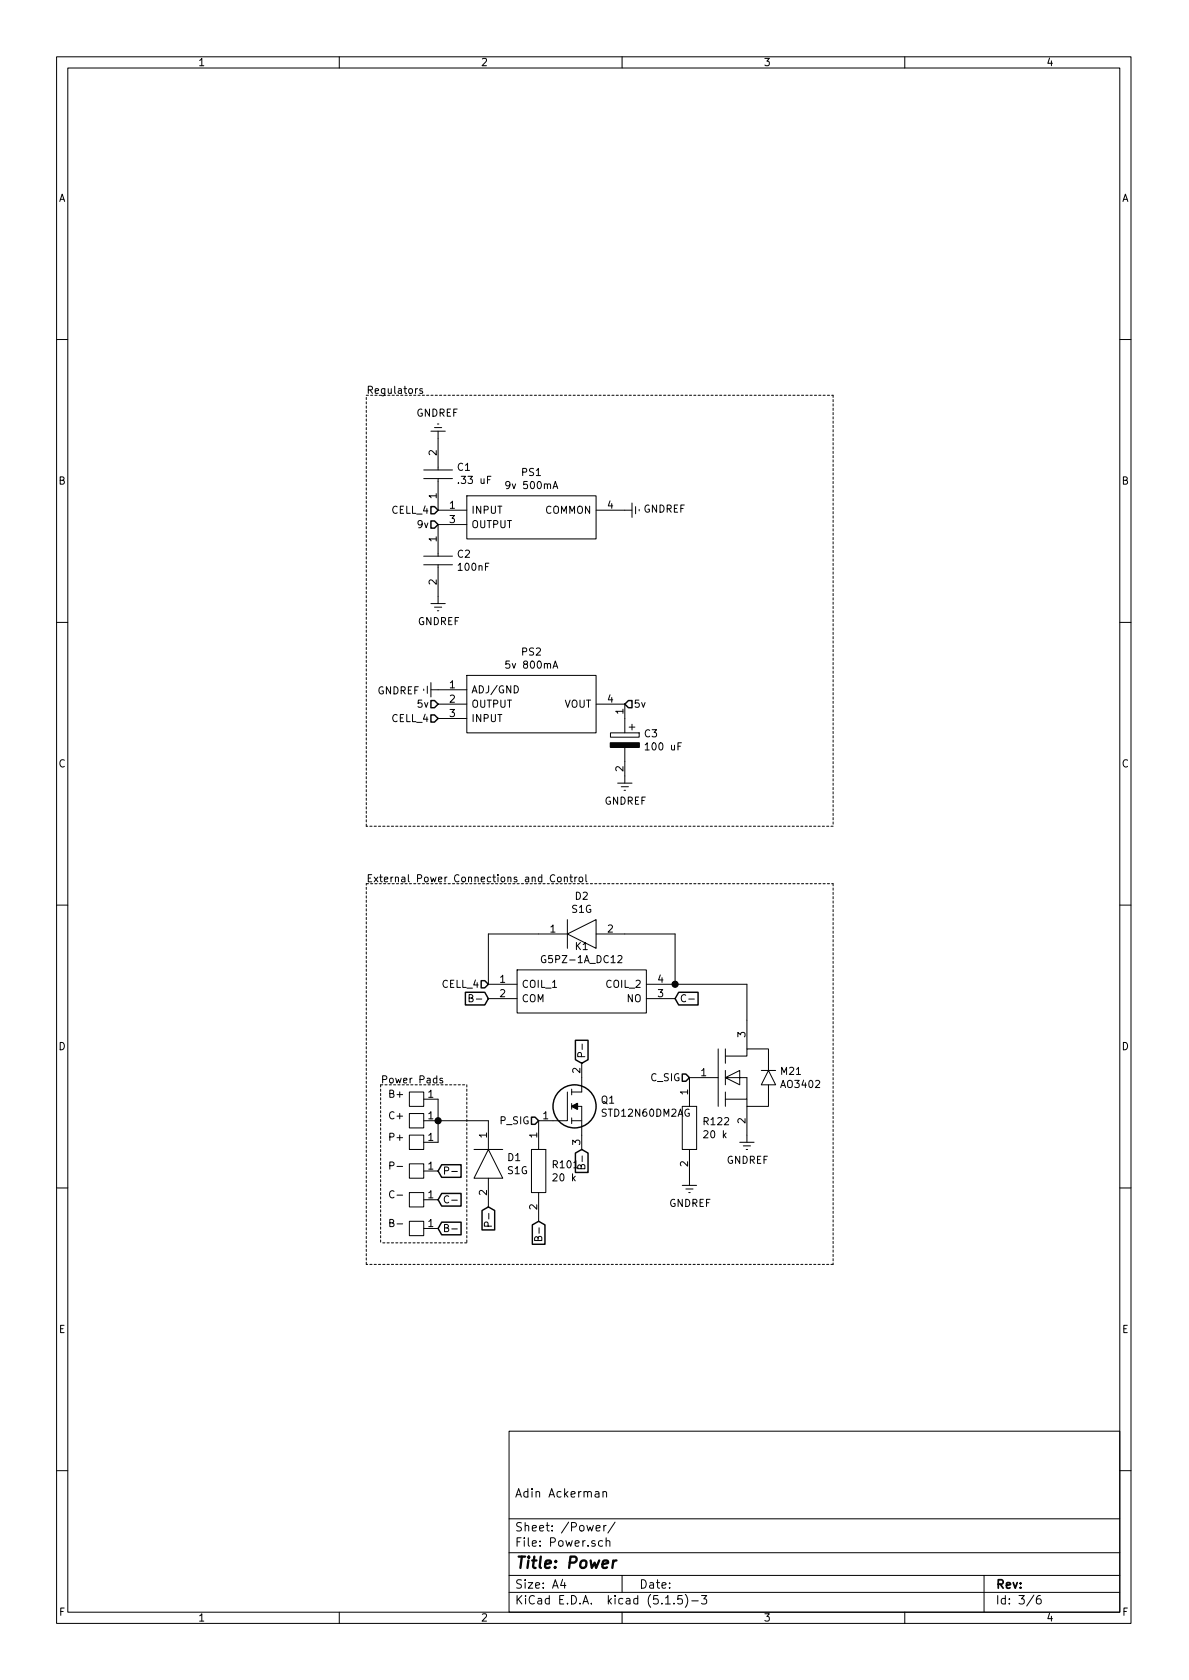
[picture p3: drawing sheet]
<svg xmlns="http://www.w3.org/2000/svg" width="210mm" height="297mm" viewBox="0 0 210 297" stroke-linecap="round" stroke-linejoin="round" font-family="sans-serif">
<g fill="none" stroke="#000" stroke-width=".18">
<path d="M10 10h190v277h-190zM12 12h186v273.1h-186zM60 10v2M110 10v2M160 10v2M10 60h2M74.7 68.8l-.3-.1-.2 .2 .1 .2 .4 .1v.3h-.5M76.2 76.2h2.5M76.8 75.6h1.3M77.3 75h.3M77.5 76.2v6.9M198 60h2"/>
<path d="M74.9 98.3h5.1M74.9 99.9h5.1M74.9 84.6h5.1M74.9 83.1h5.1M77.5 84.6v5.6h5M77.5 99.9v6.8M82.5 87.7h22.9v7.6h-22.9zM82.5 92.7h-5v5.6M97.8 86.4l.4-1.3 .4 1.3M97.9 86h.6M105.4 90.2h6.4M111.8 88.9v2.6"/>
<path d="M112.4 89.6v1.2M113 90.1v.2M10 110h2M76.2 106.7h2.5M76.8 107.4h1.3M77.3 108h.3M82.5 119.4h22.9v10.2h-22.9zM97.8 118.1l.4-1.2 .4 1.2M97.9 117.8h.6M198 110h2M74.9 121.8v.3M75.6 121.3v1.3"/>
<path d="M76.2 122h6.3M76.2 120.7v2.5M77.5 124.5h5M77.5 127h5M90.9 121.2a.64 .64 0 0 1 .8 .7 .64 .64 0 0 1-.8 .6zM105.4 124.5h5.1v5.1M107.9 129.6h5.1v.7h-5.1zM109.2 138.5h2.6M109.9 139.1h1.2M110.4 139.7h.2M110.5 132.1v6.4M111.3 128.6h1"/>
<path d="M111.8 128.1v1M98.1 154.8a.6 .6 0 0 0-.9 .4 .6 .6 0 0 0 .6 .7l.3-.1M98.6 155.2l.2-.1 .4 .1v.5l-.1 .2h-.3l-.2-.1zM99.8 155.2l.2-.1h.3v.8M99.8 155.1v.8M100.8 155.1h.4M100.9 154.6v1.1l.3 .2M101.7 155.1v.8M102 155.1l-.3 .2M102.4 155.2l.2-.1 .4 .1v.5l-.1 .2h-.3l-.2-.1zM103.6 154.6v1.1l.2 .2M10 160h2"/>
<path d="M83 176.5l.5-.1 .1-.2-.1-.2-.5-.1v1.2h.4l.2-.1 .1-.3-.3-.2M84.2 176.6h1M86.4 176.6h5M91.4 171.5h22.9v7.6h-22.9zM96.4 169a.59 .59 0 0 0-.7 .6 .59 .59 0 0 0 .7 .6l.1-.5h-.2M100.3 165.1l5.1-2.5v5.1zM100.3 162.6v5.1M100.3 165.1h-13.9v8.9h5M105.4 165.1h14v8.9M109.3 169.1l.5-.2 .2 .4-.1 .2-.7 .7h.8M114.3 174h17.8v11.5M114.3 176.6h5.1"/>
<path d="M121.3 176a.6 .6 0 0 0-.9 .4 .6 .6 0 0 0 .6 .7l.3-.1M121.8 176.6h1M198 160h2M72.4 193.1h2.5v2.5h-2.5zM72.4 196.9h2.5v2.5h-2.5zM74.9 198.2h11.5v5M74.9 194.3h2.6v7.7h-2.6M78.3 190.7l-.3-.1-.2 .2v.2l.5 .1v.3h-.5M100.3 193.1v5.1h-5.1v5M101.1 198.2h1.8M101.1 192.6v1M101.1 195.1v1"/>
<path d="M101.1 197.6v1.1M101.1 195.6h1.8v7.6M102.8 186.8l-.1-.7h-.4l-.1 .7h1.2M102.9 188v5.1h-1.8M102.9 184.6v1M120.6 195.6h2.6v7.6h-2.6zM127 190.5h-5.1v5.1M127 185.5v10.1M128.3 190.5l2.5-1.2v2.5l-2.5-1.3h3.8v3.8h-3.8M128.3 186.7h3.8v-1.2h3.8v3.8M128.3 185.5v2.5M128.3 189.3v2.5"/>
<path d="M128.3 193.1v2.5M132.1 195.6v6.4M134.6 189.3h2.6M135.9 191.8v3.8h-3.8v-1.3M135.9 189.3l1.3 2.5h-2.6zM10 210h2M68.9 216.2h.6l.1-.2-.1-.3-.6-.1v1.3h.5l.2-.2 .1-.3-.3-.2M68.9 206.1l.7-.1v-.4l-.7-.2v1.3M69.7 210.7a.6 .6 0 0 0-.9 .4 .6 .6 0 0 0 .6 .7l.3-.1M70.2 216.4h1M70.2 211.3h1M70.2 206.2h1"/>
<path d="M72.4 215.9h2.5v2.6h-2.5zM72.4 210.9h2.5v2.5h-2.5zM72.4 205.8h2.5v2.5h-2.5zM72.4 200.7h2.5v2.5h-2.5zM74.9 217.2h2.6M74.9 212.1h2.6M74.9 207h2.6M78.6 207l.7-.1v-.4l-.7-.2v1.3M78.6 217.1h.6l.1-.2-.1-.3-.6-.1v1.3h.5l.2-.2v-.3l-.3-.2M79.3 211.5a.6 .6 0 0 0-.8 .5 .6 .6 0 0 0 .6 .7l.2-.1M79.9 207.1h1M79.9 212.2h1"/>
<path d="M79.9 217.3h1M83.8 203.2h5.1M86.3 216.8l-.1-.7h-.4l-.2 .2v.5h1.3M86.4 203.2l2.5 5.1h-5.1zM86.4 208.3v5.1M86.4 214.5v1M94 203.2h2.5v7.7h-2.5zM95.1 218.9l.3-.3 .3 .1 .1 .1v.5h-1.3l.2-.6h.2l.2 .1v.5M95.2 210.9v5M95.3 217.1v1M102.8 206.2l.2-.3 .3 .1 .1 .1v.5h-1.2l.1-.6h.2l.2 .1 .1 .5M102.9 204.4v1"/>
<path d="M120.6 209.6h2.6M121.3 210.2h1.3M121.8 210.9h.2M121.9 203.2v6.4M130.8 202h2.5M131.4 202.6h1.3M132 203.2h.2M198 210h2M90 253h108v32.1h-108zM10 260h2M90 278.5h108M90 274.5h108"/>
<path d="M90 268.5h108M99.5 279.2l-.4 1.1h1M99.8 279.8v1M105.3 263.8h.5l.1 .9M105.4 270.2l.7-.1v-.3l-.5-.1-.2 .2 .1 .7h.6M105.9 264.1h-.5a.29 .29 0 0 0-.2 .3 .29 .29 0 0 0 .2 .3l.5-.1M106.6 272.5l-.5-.1-.3 .3 .1 .6 .2 .1 .5-.1M106.6 263.8l.2-.1 .4 .1 .1 .9M106.6 263.7v1M106.8 269.7v1M107.2 272.5h.1a.37 .37 0 0 1 .5 .1v.8M107.2 269.7l-.4 .1v.2"/>
<path d="M107.2 271.9v1.5M108.8 269.1l-1.3 2M110 278.5v3M174 278.5v6.6M198 260h2M60 285.1v1.9M90 281.5h108M110 285.1v1.9M117.7 283.6h.8M119.2 283.5v.1M120.6 282.1h-.7l-.1 .7 .2-.1h.5l.2 .3-.1 .5-.2 .1-.6-.1M121.2 281.9a1.71 1.71 0 0 1 0 2.3"/>
<path d="M122.3 283h1.2M124.1 282.1h.9l-.5 .6 .4 .1v.7l-.2 .1-.6-.1M160 285.1v1.9M182.8 282l-1.2 2M184 282.1a.62 .62 0 0 0-.7 .6v.8l.3 .1 .4-.1 .1-.5-.1-.3h-.4l-.3 .3"/>
</g>
<path d="M108.5 275.9l-.2 1.3M109 275.9a.54 .54 0 0 0-.6 .4" fill="none" stroke="#000" stroke-width=".41"/>
<g fill="none" stroke="#000" stroke-width=".25">
<path d="M76.2 89.6h.6l.7 .6-.7 .6h-.6zM76.2 92.1h.6l.7 .6-.7 .7h-.6zM76.2 126.4h.6l.7 .6-.7 .7h-.6zM76.2 123.9h.6l.7 .6-.7 .6h-.6zM111.1 123.9h.7v1.2h-.7l-.6-.6zM82.3 175.4h3.4l.7 1.2-.7 1.1h-3.4zM85.1 173.4h.6l.7 .6-.7 .7h-.6zM120 175.4h3.4v2.3h-3.4l-.6-1.1zM94 197.5h.6l.6 .7-.6 .6h-.6zM101.8 183.9h2.2v3.5l-1.1 .6-1.1-.6zM120.6 189.9h.7l.6 .6-.6 .7h-.7zM78.1 205.9h3.4v2.3h-3.4l-.6-1.2z"/>
<path d="M78.1 211h3.4v2.2h-3.4l-.6-1.1zM78.1 216.1h3.4v2.2h-3.4l-.6-1.1zM85.2 214l1.2-.6 1.1 .6v3.5h-2.3zM94.1 216.6l1.1-.7 1.2 .7v3.4h-2.3zM101.8 203.9l1.1-.7 1.1 .7v3.4h-2.2z"/>
<circle cx="101.6" cy="195.6" r="3.8"/>
</g>
<g fill="#000" stroke="#000" stroke-width=".25">
<path d="M107.9 131.4h5.1v.7h-5.1zM101.1 195.6l1-.5v1z"/>
<circle cx="119.4" cy="174" r=".51"/>
<circle cx="77.5" cy="198.2" r=".51"/>
</g>
<path d="M64.8 69.9h82.5M147.3 69.9v76.2M64.8 156.2h82.5M64.8 146.1v-76.2M147.3 156.2v67.4M147.3 146.1h-82.5M67.3 191.8h15.2M67.3 191.8v27.9M82.5 191.8v27.9M82.5 219.7h-15.2M64.8 223.6v-67.4M147.3 223.6h-82.5" fill="none" stroke="#000" stroke-width=".18" stroke-dasharray=".4 .4"/>
<text font-size="2.8" x="91" y="277.3">Title: Power</text>
<g font-size="2.1">
<text x="91" y="264.8">Adin Ackerman</text>
<text x="91" y="273.5">File: Power.sch</text>
<text x="91" y="270.8">Sheet: /Power/</text>
<text x="91" y="280.9">Size: A4</text>
<text x="113" y="280.9">Date:</text>
<text x="176" y="280.9">Rev:</text>
<text x="91" y="283.7">KiCad E.D.A. kicad (5.1.5)-3</text>
<text x="176" y="283.7">Id: 3/6</text>
</g>
<g font-size="1.8">
<text x="35" y="11.7">1</text>
<text x="85" y="11.7">2</text>
<text x="135" y="11.7">3</text>
<text x="185" y="11.7">4</text>
<text x="10.4" y="35.7">A</text>
<text x="198.4" y="35.7">A</text>
<text x="64.8" y="69.6">Regulators</text>
<text x="73.6" y="73.7">GNDREF</text>
<text x="77.2" y="80.5" transform="rotate(-90 77.2 80.5)">2</text>
<text x="80.9" y="83.2">C1</text>
<text x="10.4" y="85.7">B</text>
<text x="77.2" y="88.1" transform="rotate(-90 77.2 88.1)">1</text>
<text x="79.5" y="90">1</text>
<text x="81.4" y="85.6">.33 uF</text>
<text x="89.9" y="86.5">9v 500mA</text>
<text x="92.3" y="84.2">PS1</text>
<text x="107.5" y="90">4</text>
<text x="198.4" y="85.7">B</text>
<text x="69.4" y="90.8">CELL_4</text>
<text x="74" y="93.4">9v</text>
<text x="77.2" y="95.8" transform="rotate(-90 77.2 95.8)">1</text>
<text x="79.5" y="92.5">3</text>
<text x="83.3" y="90.8">INPUT</text>
<text x="83.3" y="93.4">OUTPUT</text>
<text x="96.4" y="90.8">COMMON</text>
<text x="113.8" y="90.6">GNDREF</text>
<text x="80.9" y="98.6">C2</text>
<text x="81.2" y="100.9">100nF</text>
<text x="77.2" y="103.4" transform="rotate(-90 77.2 103.4)">2</text>
<text x="73.9" y="110.5">GNDREF</text>
<text x="89.9" y="118.2">5v 800mA</text>
<text x="92.3" y="115.9">PS2</text>
<text x="66.7" y="122.8">GNDREF</text>
<text x="74" y="125.1">5v</text>
<text x="79.5" y="121.7">1</text>
<text x="79.5" y="124.2">2</text>
<text x="83.3" y="122.6">ADJ/GND</text>
<text x="83.3" y="125.1">OUTPUT</text>
<text x="99.7" y="125.1">VOUT</text>
<text x="107.5" y="124.2">4</text>
<text x="112" y="125.1">5v</text>
<text x="69.4" y="127.7">CELL_4</text>
<text x="79.5" y="126.8">3</text>
<text x="83.3" y="127.7">INPUT</text>
<text x="110.2" y="126.2" transform="rotate(-90 110.2 126.2)">1</text>
<text x="114" y="130.4">C3</text>
<text x="10.4" y="135.7">C</text>
<text x="110.2" y="136.4" transform="rotate(-90 110.2 136.4)">2</text>
<text x="114.5" y="132.7">100 uF</text>
<text x="198.4" y="135.7">C</text>
<text x="106.9" y="142.3">GNDREF</text>
<text x="64.8" y="156">External Power Connections and Control</text>
<text x="101.1" y="161.4">S1G</text>
<text x="101.8" y="159.1">D2</text>
<text x="97.3" y="164.9">1</text>
<text x="101.8" y="168">K1</text>
<text x="107.5" y="164.9">2</text>
<text x="88.4" y="173.8">1</text>
<text x="96.4" y="170.3">G5PZ-1A_DC12</text>
<text x="116.4" y="173.8">4</text>
<text x="78.3" y="174.7">CELL_4</text>
<text x="88.4" y="176.3">2</text>
<text x="92.2" y="174.7">COIL_1</text>
<text x="92.2" y="177.2">COM</text>
<text x="107.3" y="174.7">COIL_2</text>
<text x="110.9" y="177.2">NO</text>
<text x="116.4" y="176.3">3</text>
<text x="10.4" y="185.7">D</text>
<text x="131.8" y="183.4" transform="rotate(-90 131.8 183.4)">3</text>
<text x="198.4" y="185.7">D</text>
<text x="67.3" y="191.6">Power Pads</text>
<text x="102.6" y="189.7" transform="rotate(-90 102.6 189.7)">2</text>
<text x="115.1" y="191.2">C_SIG</text>
<text x="124" y="190.3">1</text>
<text x="138.2" y="190.1">M21</text>
<text x="68.6" y="194.1">B+</text>
<text x="68.6" y="197.9">C+</text>
<text x="75.7" y="194.1">1</text>
<text x="75.7" y="197.9">1</text>
<text x="96" y="197.9">1</text>
<text x="106.3" y="195.1">Q1</text>
<text x="106.6" y="197.4">STD12N60DM2AG</text>
<text x="121.7" y="193.6" transform="rotate(-90 121.7 193.6)">1</text>
<text x="138.3" y="192.4">AO3402</text>
<text x="68.6" y="201.7">P+</text>
<text x="75.7" y="201.7">1</text>
<text x="86.1" y="201.2" transform="rotate(-90 86.1 201.2)">1</text>
<text x="88.5" y="198.8">P_SIG</text>
<text x="95" y="201.2" transform="rotate(-90 95 201.2)">1</text>
<text x="102.6" y="202.4" transform="rotate(-90 102.6 202.4)">3</text>
<text x="124.6" y="198.9">R122</text>
<text x="124.7" y="201.3">20 k</text>
<text x="131.8" y="198.6" transform="rotate(-90 131.8 198.6)">2</text>
<text x="75.7" y="206.8">1</text>
<text x="89.8" y="207.6">S1G</text>
<text x="89.8" y="205.3">D1</text>
<text x="97.9" y="206.6">R101</text>
<text x="98" y="208.9">20 k</text>
<text x="121.7" y="206.3" transform="rotate(-90 121.7 206.3)">2</text>
<text x="128.5" y="205.8">GNDREF</text>
<text x="75.7" y="211.9">1</text>
<text x="86.1" y="211.3" transform="rotate(-90 86.1 211.3)">2</text>
<text x="95" y="213.9" transform="rotate(-90 95 213.9)">2</text>
<text x="118.3" y="213.4">GNDREF</text>
<text x="75.7" y="217">1</text>
<text x="10.4" y="235.7">E</text>
<text x="198.4" y="235.7">E</text>
<text x="10.5" y="285.7">F</text>
<text x="35" y="286.7">1</text>
<text x="85" y="286.7">2</text>
<text x="135" y="286.7">3</text>
<text x="185" y="286.7">4</text>
<text x="198.5" y="285.7">F</text>
</g>
</svg>
